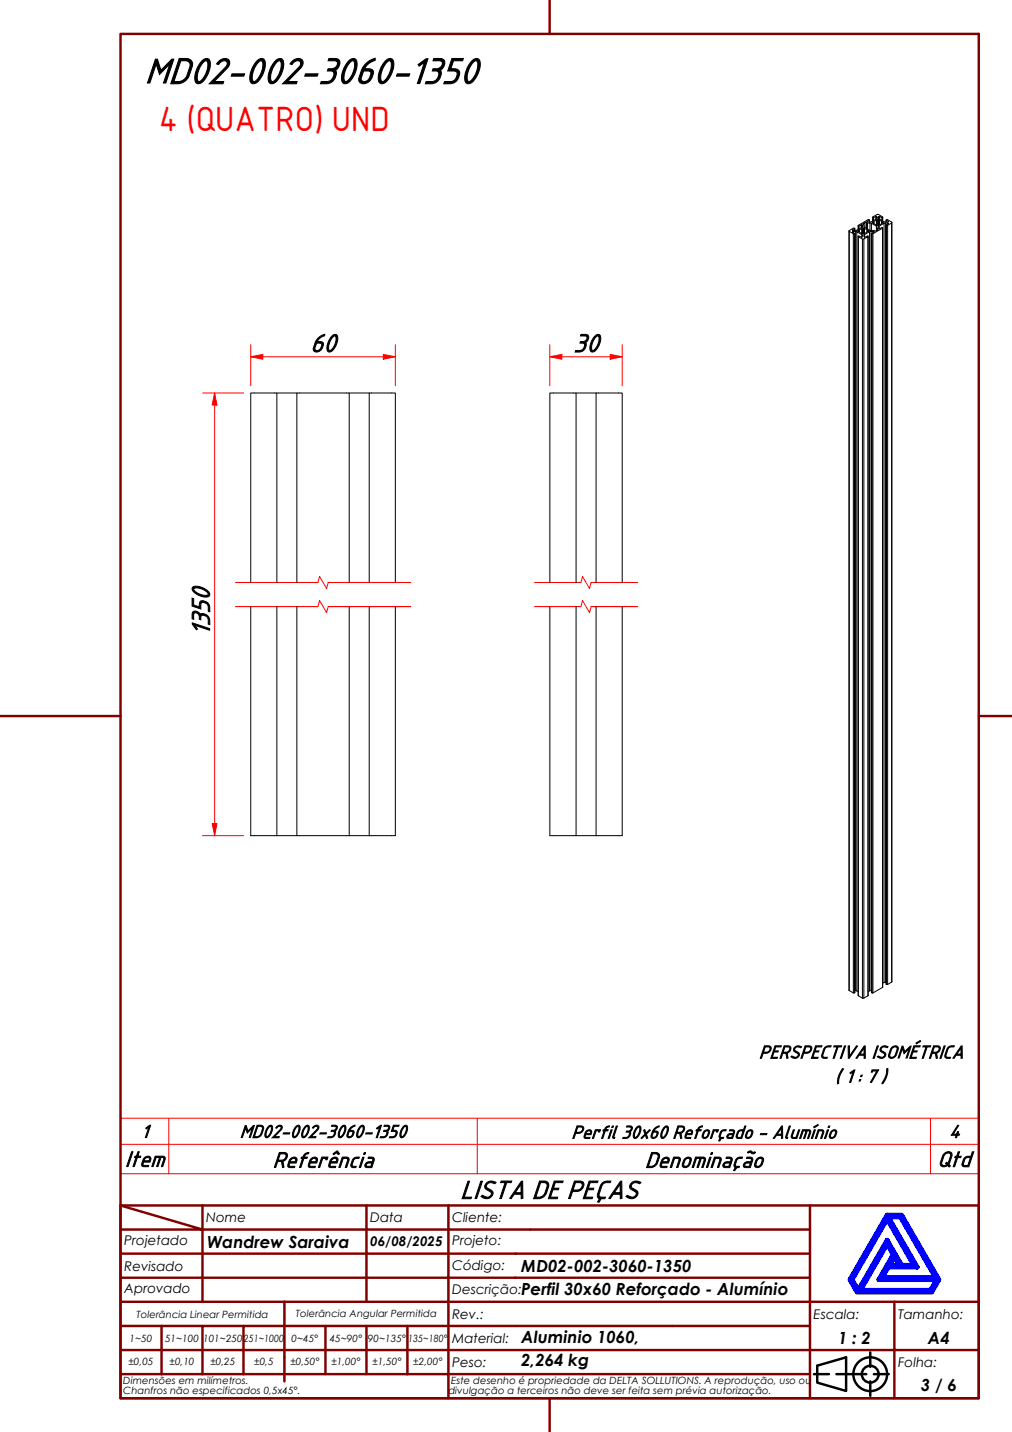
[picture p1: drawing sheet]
<svg xmlns="http://www.w3.org/2000/svg" width="210mm" height="297mm" viewBox="0 0 210 297" stroke-linecap="round" stroke-linejoin="round" font-family="sans-serif">
<!-- layer: Linha Corte (ABNT) -->
<path d="M48.8 125.8h17.2l.3-1.2 1.4 2.5 .4-1.3h17.1h-17.1M48.8 120.8h17.2l.3-1.2 1.4 2.5 .4-1.3h17.1h-17.1M110.9 125.8h9.6l.3-1.2 1.5 2.5 .3-1.3h9.6h-9.6M110.9 120.8h9.6l.3-1.2 1.5 2.5 .3-1.3h9.6h-9.6" fill="none" stroke="#f00" stroke-width=".21"/>
<!-- layer: Visible (ABNT) -->
<g fill="none" stroke="#000" stroke-width=".21">
<path d="M176.1 47.9v157.6M176.8 47.7l.5-.3v.4v-.4l-.2-.1-1 .5v.2M176.8 47.7h.1M176.8 48.1h.1M176.8 48.1l.5 .3v157.5M176.9 48l-.1 .1M177 48.2v-.2h.4v157.5M177 48l-.1 .2M177 48.5h.2M177.4 48l.3 .1M178 47.8v.2v-.2M178 48l.2 .1"/>
<path d="M178 49v157.6M178.2 47.8v.3zM178.2 48.1l.6 .3M178.6 46.6h.1M178.6 47.2v-.6l-.5 .3v.6l-.1-.7v.8M178.8 47.4l-.8 .4v.2M178.8 48.4l.1 .1 .4-.1M178.8 48.7l.1 .4-.2 .1-.6-.3-.1 .2M178.8 49.2v-.5l-1.1-.6v157.4M178.8 47.4v1M178.9 47v-.3l-.1 .4-1.1 .7-.9-.1M178.9 46.7l-.2-.1v.6"/>
<path d="M178.9 49.6h.3M178.9 47.3l-.1 .1v1M178.9 47.3v1.2M179 46.6v-.2l.4-.2v1M179 46.4v.2M179 46.6l.2 .5 1.1 .7 1.3 .1 .4-.2M179.1 47.3v1.2zM179.3 47.4l-.4-.1v1.2M179.3 48.4v-1v1M179.3 47.4l.6 .4M179.3 49.2v-.5l1-.6v157.4M179.3 48.7l-.1 .1 .1 .4 .6-.3 .1 .2"/>
<path d="M179.4 46.2h.3M179.7 47.4v-1.2l.1 1.2M179.8 46.2l.1 .1M179.8 45.9v.1M179.9 48.1l-.6 .3M179.9 47.8v.3M179.9 47.5v-1.2h.5v1.5M180.1 49l-.1 157.6M180.1 48v-.2h-.2v.3M180.1 48v-.2l-.2 .3M180.3 45.6v.5v-.5h-.2l-2.1 1.1v.9M180.3 45.7l-.5 .3"/>
<path d="M180.4 46.3h.3M180.7 48l-.4 .1M180.7 47.8v-1.5l1.1 .6v.9M180.9 48.5h.2M181 46.1v.1zM181 46.2l.3 .1M181 46.2v-.1l.2-.1v.3M181 45v.8M181.1 45.1v-.1l1-.5 .9 .5v.1M181.1 48h-.4v157.5M181.1 48v.2M181.2 45.8v-.6l-.1-.1v.7"/>
<path d="M181.2 46l.1 .3M181.3 46.3l.5 .3M181.3 46l.5-.3v.9M181.3 48.1l-.5 .3v157.5M181.3 48.1h.1M181.3 48.1l-.2-.1v.2M181.7 44.9h.1M181.7 45.5v-.6l-.5 .3v.5M181.8 46.6l.1 .2 .5-.2M181.8 46.9l.1 .9M181.9 45.3v-.3l-.1 .4-1.1 .6h-.9M181.9 45l-.1-.1v.5"/>
<path d="M181.9 47.4l.1 .1M181.9 45.6l-.1 .1v.9M181.9 45.6v1.2M182 47.5v.2M182 47.7v-.2v.2M182.2 45.6h-.3v1.2M182.2 45.6v1.2M182.2 45.3v-.3l.2-.1v.5M182.2 45l.2 .4M182.3 46.6v-.9l.1 .9M182.3 45.7l-.1-.1v1.2M182.4 45.7l.5 .3"/>
<path d="M182.4 45.4l1.1 .6h.8M182.4 47.4v-.5l1-.6v157.5M182.4 46.9l-.2 .5h.2M182.4 44.9h.1M182.5 45.5v-.6l.5 .3-.1 .5M182.9 46.3l-.5 .3M182.9 46v.3M183 45.8v-.7v.7M183 47.3l-.1-.1-.5 .2M183.1 47.3l-.1 157.5M183.1 45v.8M183.1 46.1l-.2-.1v.3"/>
<path d="M183.1 46.2v-.1l-.2 .2M183.1 46.1v.1M183.7 46.3h-.3M183.8 46.7v157.4l.1 .1M183.8 45.6v.5M183.8 45.7l.3-.1 .9 .5-.1 .2M183.9 46.7h.2M184.1 46.5v-.2h-.4v157.4M184.3 45.9v.1M184.3 46l-.5-.3v.4M184.3 46.4l-.5 .3M184.3 46.3v.1"/>
<path d="M184.3 46.4l-.2-.1v.2M185 46.2l-.1 157.5M57.4 81.5h4.2M72.4 81.5h4.2M119.5 81.5h4.1M52 120.8v-39.3h5.4v39.3M52 125.8v47.5h30v-47.5M57.4 125.8v47.5M61.6 120.8v-39.3h10.8v39.3M61.6 125.8v47.5M72.4 125.8v47.5M76.6 120.8v-39.3h5.4v39.3"/>
<path d="M76.6 125.8v47.5M114 120.8v-39.3h5.5v39.3M114 125.8v47.5h15.1v-47.5M119.5 125.8v47.5M123.6 120.8v-39.3h5.5v39.3M123.6 125.8v47.5M176.1 205.5v-157.5l.9 .5v157.5M176.1 205.5l.9 .5M177 206h.2M177.3 205.9l-.1 .1M177.3 205.9v-157.5l-.1 157.6M177.3 205.5h.1"/>
<path d="M177.4 205.5h.3M177.7 205.5l.3 .2M178 206.6v-157.5l.9 .5v157.4M178 206.6l.9 .4M178.9 207h.3M180 206.6v-157.5l-.8 .5v157.4M180 206.6l-.8 .4M180.3 205.5l-.2 .2M180.7 205.5h-.4M180.7 205.5h.1M180.8 205.9l.1 .1M180.8 205.9v-157.5l.1 157.6"/>
<path d="M180.9 206h.2M183 204.8v-157.5l-1.9 1.2v157.5M183 204.8l-1.9 1.2M183.4 203.8l-.3 .1M183.7 203.7l-.3 .1M183.7 203.7h.1M183.8 204.2v-157.5l.1 157.5M183.9 204.2h.2M184.9 203.7v-157.4l-.8 .4v157.5M184.9 203.7l-.8 .5"/>
</g>
<path d="M25 237.4h178v-5.4h-178v11.5M35 232v11.5M99 232v11.5M193 232v11.5M203 237.4v6.1h-178M25 243.5v6.5h178v-6.5" fill="none" stroke="#f00" stroke-width=".21"/>
<!-- layer: Borda A3/A4 (ABNT) -->
<g fill="none" stroke="#800000" stroke-width=".51">
<path d="M25 7h178v283h-178zM114 0v7M0 148.5h25M203 148.5h7M25 250l17 5h-17M25 250h178v40h-178zM42 255h34v5h17M42 255v15M42 250v5M76 250v5h17v5M93 250v5h75M168 250v20h-143"/>
<path d="M25 260h51v10M25 275h17M33.5 275v10M50.5 275h-8.5v10M59 270v16.6M67.5 275v10h-42.5M76 275v10h8.5M84.5 275v10M93 275h-42.5v10M93 260v5h-68M93 275v10h75M93 260h75"/>
<path d="M93 275h75M168 265h-75v10M185.5 270v10h17.5M203 270h-35v10h17.5v10M25 280h143v10M67.5 285h8.5M84.5 285h8.5v5M114 290v7"/>
</g>
<path d="M184 258l1.3 2.2-3 5.2h12l-1.3 2.2h-14.5zM184 252.8l5.5 9.7h-2.5l-3-5.3-6 10.4-1.3-2.2zM184 252h3l7.8 13.4-1.5 2.6h-15.5l-1.5-2.6zM184.2 252.4h2.6l7.3 12.6h-11.1l1.2-2.2h6zM185.5 260.6l1.1 1.9h-2.1z" fill="none" stroke="#00f" stroke-width=".99"/>
<!-- layer: 0 -->
<path d="M177.8 268h15.5" fill="none" stroke="#000" stroke-width=".21"/>
<g fill="none" stroke="#000" stroke-width=".51">
<path d="M168.8 285h3.1M169.5 283.3l6-1.8v7l-6-1.7zM173.5 285h6.2M180.5 280.5v3M180.5 286.5v3M181.3 285h3"/>
<circle cx="180.5" cy="285" r="3.5"/>
<circle cx="180.5" cy="285" r="1.75"/>
</g>
<path d="M52 74h2.5" fill="none" stroke="#f00" stroke-width=".21"/>
<path d="M52 74l2.5-.5v1z" fill="#f00"/>
<path d="M52 74l2.5-.5v1zM79.5 74h2.5" fill="none" stroke="#f00" stroke-width=".21"/>
<path d="M79.5 73.5l2.5 .5-2.5 .5z" fill="#f00"/>
<path d="M52 71.5v8.5M54.5 74h25M79.5 73.5l2.5 .5-2.5 .5zM82 71.5v8.5M44.5 170.8v2.5" fill="none" stroke="#f00" stroke-width=".21"/>
<path d="M44 170.8h1l-.5 2.5z" fill="#f00"/>
<path d="M44.5 81.5v2.5M44 170.8h1l-.5 2.5z" fill="none" stroke="#f00" stroke-width=".21"/>
<path d="M44.5 81.5l.5 2.5h-1z" fill="#f00"/>
<path d="M114 74h2.5M42 81.5h8.5M44.5 81.5l.5 2.5h-1zM44.5 84v86.8M42 173.3h8.5" fill="none" stroke="#f00" stroke-width=".21"/>
<path d="M114 74l2.5-.5v1z" fill="#f00"/>
<path d="M114 74l2.5-.5v1zM126.6 74h2.5" fill="none" stroke="#f00" stroke-width=".21"/>
<path d="M126.6 73.5l2.5 .5-2.5 .5z" fill="#f00"/>
<path d="M114 71.5v8.5M116.5 74h10.1M126.6 73.5l2.5 .5-2.5 .5zM129.1 71.5v8.5" fill="none" stroke="#f00" stroke-width=".21"/>
<text font-size="8.1" x="30" y="17.3">MD02-002-3060-1350</text>
<text font-size="7" fill="#f00" x="32.9" y="27.2">4 (QUATRO) UND</text>
<g font-size="5.7">
<text x="64.3" y="72.9">60</text>
<text x="118.9" y="72.9">30</text>
<text x="43.4" y="131.9" transform="rotate(-90 43.4 131.9)">1350</text>
<text x="95.5" y="248.6">LISTA DE PEÇAS</text>
</g>
<g font-size="4.9">
<text x="25.9" y="241.9">Item</text>
<text x="56.6" y="242.1">Referência</text>
<text x="133.8" y="242.1">Denominação</text>
<text x="194.4" y="242">Qtd</text>
</g>
<g font-size="4">
<text x="157.4" y="219.5">PERSPECTIVA ISOMÉTRICA</text>
<text x="173.2" y="224.5">( 1 : 7 )</text>
<text x="29.3" y="235.9">1</text>
<text x="49.7" y="236">MD02-002-3060-1350</text>
<text x="118.5" y="236.1">Perfil 30x60 Reforçado - Alumínio</text>
<text x="196.9" y="236">4</text>
</g>
<g font-size="3.5">
<text x="43" y="258.8">Wandrew Saraiva</text>
<text x="108.1" y="263.8">MD02-002-3060-1350</text>
<text x="108.1" y="268.6">Perfil 30x60 Reforçado - Alumínio</text>
<text x="108.1" y="278.7">Aluminio 1060,</text>
<text x="173.8" y="278.8">1 : 2</text>
<text x="192.5" y="278.8">A4</text>
<text x="108.1" y="283.4">2,264 kg</text>
<text x="191" y="288.6">3 / 6</text>
</g>
<g font-size="2.8">
<text x="42.8" y="253.5">Nome</text>
<text x="76.8" y="253.5">Data</text>
<text x="93.8" y="253.6">Cliente:</text>
<text x="25.8" y="263.6">Revisado</text>
<text x="25.8" y="258.3">Projetado</text>
<text x="76.8" y="258.4">06/08/2025</text>
<text x="93.8" y="263.3">Código:</text>
<text x="93.8" y="258.3">Projeto:</text>
<text x="25.8" y="268.3">Aprovado</text>
<text x="93.8" y="268.3">Descrição:</text>
<text x="93.8" y="273.5">Rev.:</text>
<text x="168.8" y="273.5">Escala:</text>
<text x="186.3" y="273.5">Tamanho:</text>
<text x="93.8" y="278.6">Material:</text>
<text x="93.8" y="283.5">Peso:</text>
<text x="186.3" y="283.6">Folha:</text>
</g>
<g font-size="2.1">
<text x="28.3" y="273.3">Tolerância Linear Permitida</text>
<text x="61.4" y="273.1">Tolerância Angular Permitida</text>
<text x="26.9" y="278.3">1~50</text>
<text x="34.2" y="278.3">51~100</text>
<text x="42.1" y="278.3">101~250</text>
<text x="50.5" y="278.3">251~1000</text>
<text x="60.5" y="278.3">0~45°</text>
<text x="68.4" y="278.3">45~90°</text>
<text x="76.3" y="278.3">90~135°</text>
<text x="84.7" y="278.3">135~180°</text>
<text x="25.6" y="287.1">Dimensões em milímetros.</text>
<text x="26.6" y="283.2">±0,05</text>
<text x="35.2" y="283.2">±0,10</text>
<text x="43.6" y="283.2">±0,25</text>
<text x="52.7" y="283.2">±0,5</text>
<text x="60.2" y="283.2">±0,50°</text>
<text x="68.7" y="283.2">±1,00°</text>
<text x="77.2" y="283.2">±1,50°</text>
<text x="85.7" y="283.2">±2,00°</text>
<text x="93.6" y="287.1">Este desenho é propriedade da DELTA SOLLUTIONS. A reprodução, uso ou</text>
<text x="25.6" y="289.2">Chanfros não especificados 0,5x45°.</text>
<text x="93" y="289.2">divulgação a terceiros não deve ser feita sem prévia autorização.</text>
</g>
</svg>
